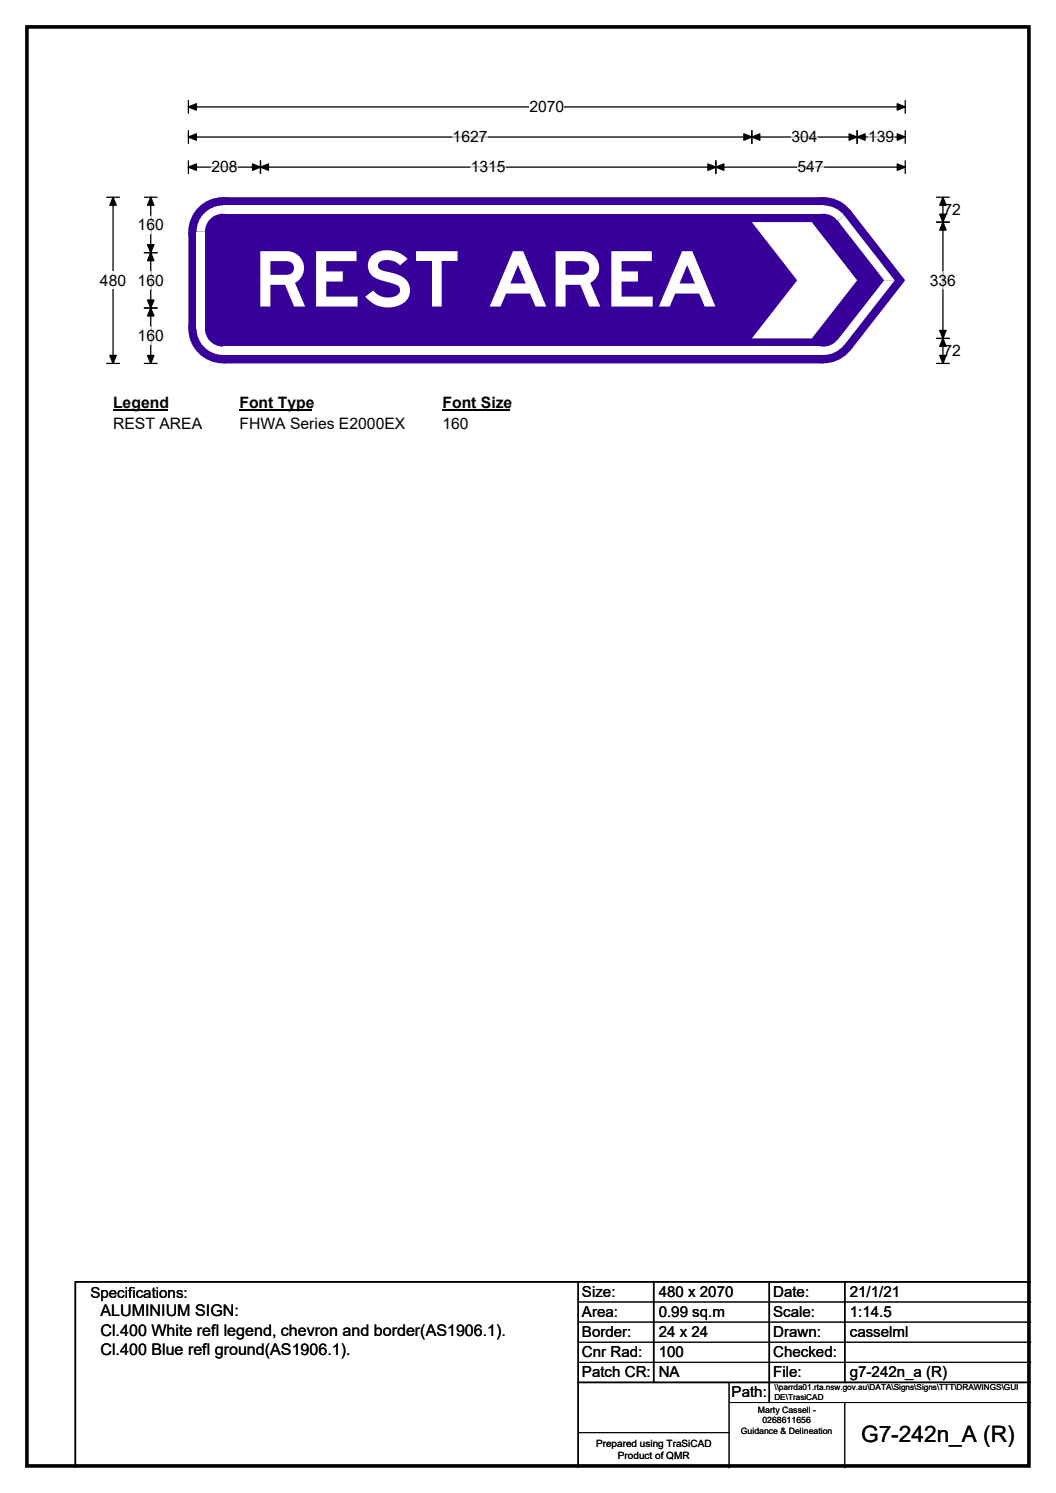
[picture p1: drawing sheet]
<svg xmlns="http://www.w3.org/2000/svg" width="210mm" height="297mm" viewBox="0 0 210 297" stroke-linecap="round" stroke-linejoin="round" font-family="sans-serif">
<path d="M5.4 5.4h199.2v286.3h-199.2z" fill="none" stroke="#000" stroke-width=".72"/>
<path d="M37.5 21.3h142.5M37.5 20v2.5M180 20v2.5" fill="none" stroke="#000" stroke-width=".25"/>
<path d="M37.5 21.3l1.6-.7v1.3zM178.4 20.6l1.6 .7-1.6 .6z" fill="#000" stroke="#000" stroke-width=".25"/>
<path d="M105.3 19.5h6.9v3.5h-6.9z" fill="#fff"/>
<g fill="none" stroke="#000" stroke-width=".25">
<path d="M21.2 39.2h2.5M22.5 39.2v33.1M37.5 27.3h142.5M37.5 26v2.5M37.5 32v2.5M37.5 33.3h142.5M51.8 32v2.5M142.3 32v2.5M149.5 26v2.5M170.4 26v2.5M180 26v2.5M180 32v2.5"/>
<path d="M21.2 72.3h2.5"/>
</g>
<g fill="#000" stroke="#000" stroke-width=".25">
<path d="M22.5 39.2l.6 1.6h-1.3zM37.5 27.3l1.6-.7v1.3zM37.5 33.3l1.6-.7v1.3zM51.8 33.3l1.6-.7v1.3zM50.2 32.6l1.6 .7-1.6 .6zM140.8 32.6l1.5 .7-1.5 .6zM142.3 33.3l1.6-.7v1.3zM149.5 27.3l1.6-.7v1.3zM147.9 26.6l1.6 .7-1.6 .6zM168.8 26.6l1.6 .7-1.6 .6zM170.4 27.3l1.6-.7v1.3zM178.4 26.6l1.6 .7-1.6 .6z"/>
<path d="M178.4 32.6l1.6 .7-1.6 .6zM21.8 70.7h1.3l-.6 1.6z"/>
</g>
<path d="M42 33.3h5.2M90 27.3h6.9M93.6 33.3h6.9M157.4 27.3h5.2M158.6 33.3h5.2M172.6 27.3h5.2" fill="none" stroke="#fff" stroke-width=".25"/>
<path d="M19.9 54h5.2v3.5h-5.2z" fill="#fff"/>
<path d="M28.7 39.2h2.5M30 39.2v33.1M186.2 39.2h2.6M187.5 39.2v33.1M28.7 50.3h2.5M186.2 44.2h2.6M28.7 61.3h2.5M28.7 72.3h2.5M186.2 72.3h2.6M186.2 67.3h2.6" fill="none" stroke="#000" stroke-width=".25"/>
<path d="M30 39.2l.6 1.6h-1.3zM187.5 39.2l.6 1.6h-1.2zM30 50.3l.6 1.6h-1.3zM29.3 48.7h1.3l-.6 1.6zM187.5 44.2l.6 1.6h-1.2zM186.9 42.6h1.2l-.6 1.6zM29.3 59.7h1.3l-.6 1.6zM30 61.3l.6 1.6h-1.3zM29.3 70.7h1.3l-.6 1.6zM186.9 65.7h1.2l-.6 1.6zM187.5 67.3l.6 1.6h-1.2zM186.9 70.7h1.2l-.6 1.6z" fill="#000" stroke="#000" stroke-width=".25"/>
<path d="M30 43v3.5M30 54v3.5M187.5 54v3.5M30 65v3.5" fill="none" stroke="#fff" stroke-width=".25"/>
<path d="M22.5 78.3h10.7v3.5h-10.7z" fill="#fff"/>
<path d="M22.5 81.6h10.7" fill="none" stroke="#000" stroke-width=".32"/>
<path d="M47.6 78.3h14.4v3.5h-14.4z" fill="#fff"/>
<path d="M47.6 81.6h14.4" fill="none" stroke="#000" stroke-width=".32"/>
<path d="M88 78.3h13.5v3.5h-13.5z" fill="#fff"/>
<path d="M88 81.6h13.5" fill="none" stroke="#000" stroke-width=".32"/>
<g fill="#fff">
<path d="M22.5 82.5h17.6v3.5h-17.6z"/>
<path d="M47.6 82.5h32.9v3.5h-32.9z"/>
<path d="M88 82.5h5.2v3.5h-5.2z"/>
</g>
<g fill="#37009b">
<path d="M37.5 46.1l6.8-6.9h119.4l5.5 2.7 10.6 13.7v.4l-10.6 13.6-5.5 2.7h-119.4l-6.8-6.9z" fill-rule="evenodd"/>
<circle cx="44.3" cy="46.1" r="6.9"/>
<circle cx="44.3" cy="65.4" r="6.9"/>
<circle cx="163.7" cy="65.4" r="6.9"/>
<circle cx="179.6" cy="55.7" r=".34"/>
<circle cx="163.7" cy="46.1" r="6.9"/>
</g>
<g fill="#fff">
<path d="M44.3 40.9h119.4v1.6h-119.4z" fill-rule="evenodd"/>
<path d="M40.6 42.4a5.3 5.3 0 0 1 3.7-1.5v5.2h-5.2a5.2 5.2 0 0 1 1.5-3.7z" fill-rule="evenodd"/>
</g>
<circle cx="44.3" cy="46.1" r="3.6" fill="#37009b"/>
<g fill="#fff">
<path d="M39.1 46.1h1.7v19.3h-1.7z" fill-rule="evenodd"/>
<path d="M39.1 65.3l5.2 .1v5.2a5.2 5.2 0 0 1-5.2-5.3z" fill-rule="evenodd"/>
</g>
<circle cx="44.3" cy="65.4" r="3.6" fill="#37009b"/>
<g fill="#fff">
<path d="M44.3 69h119.4v1.6h-119.4z" fill-rule="evenodd"/>
<path d="M163.7 65.4l4.2 3.2a5.2 5.2 0 0 1-4.2 2z" fill-rule="evenodd"/>
</g>
<circle cx="163.7" cy="65.4" r="3.6" fill="#37009b"/>
<g fill="#fff">
<path d="M175.8 55.8h2.1l-10 12.8-1.3-1z"/>
<path d="M166.6 43.9l1.3-1 10 12.9h-2.1z"/>
<path d="M163.7 40.9a5.3 5.3 0 0 1 4.2 2l-4.2 3.2z" fill-rule="evenodd"/>
</g>
<circle cx="163.7" cy="46.1" r="3.6" fill="#37009b"/>
<path d="M149.5 44.2h11.9l9 11.6-9 11.5h-11.9l9-11.5z" fill-rule="evenodd" fill="#fff"/>
<path d="M115 255v37M130 255v20M153 255v24M168 255v20M205 255h-190v37M115 275h90" fill="none" stroke="#000" stroke-width=".3"/>
<path d="M115 259h90M115 263h90M115 267h90M115 271h90M145 279h60M145 275v17M168 279v13M115 285h30" fill="none" stroke="#000" stroke-width=".2"/>
<text font-size="15.3" fill="#fff" x="50.4" y="61">REST AREA</text>
<text font-size="4.5" x="171.2" y="286.9">G7-242n_A (R)</text>
<g font-size="3.2">
<text x="20" y="261.9">ALUMINIUM SIGN:</text>
<text x="20" y="265.7">Cl.400 White refl legend, chevron and border(AS1906.1).</text>
<text x="20" y="269.6">Cl.400 Blue refl ground(AS1906.1).</text>
</g>
<g font-size="3.1">
<text x="105.3" y="22.3">2070</text>
<text x="90" y="28.3">1627</text>
<text x="157.4" y="28.3">304</text>
<text x="172.6" y="28.3">139</text>
<text x="42" y="34.3">208</text>
<text x="93.6" y="34.3">1315</text>
<text x="158.6" y="34.3">547</text>
<text x="27.4" y="45.8">160</text>
<text x="187.6" y="42.8">72</text>
<text x="19.9" y="56.8">480</text>
<text x="27.4" y="56.8">160</text>
<text x="184.9" y="56.8">336</text>
<text x="27.4" y="67.8">160</text>
<text x="187.6" y="70.9">72</text>
<text x="22.5" y="81.1">Legend</text>
<text x="47.6" y="81.1">Font Type</text>
<text x="88" y="81.1">Font Size</text>
<text x="22.5" y="85.3">REST AREA</text>
<text x="47.6" y="85.3">FHWA Series E2000EX</text>
<text x="88" y="85.3">160</text>
</g>
<g font-size="3">
<text x="115.7" y="258">Size:</text>
<text x="131" y="258">480 x 2070</text>
<text x="153.7" y="258">Date:</text>
<text x="169" y="258">21/1/21</text>
<text x="18" y="258.2">Specifications:</text>
<text x="115.7" y="262">Area:</text>
<text x="131" y="262">0.99 sq.m</text>
<text x="153.7" y="262">Scale:</text>
<text x="169" y="262">1:14.5</text>
<text x="115.7" y="266">Border:</text>
<text x="115.7" y="270">Cnr Rad:</text>
<text x="131" y="266">24 x 24</text>
<text x="131" y="270">100</text>
<text x="153.7" y="266">Drawn:</text>
<text x="153.7" y="270">Checked:</text>
<text x="169" y="266">casselml</text>
<text x="115.7" y="274">Patch CR:</text>
<text x="131" y="274">NA</text>
<text x="153.7" y="274">File:</text>
<text x="169" y="274">g7-242n_a (R)</text>
<text x="145.5" y="278">Path:</text>
</g>
<g font-size="2">
<text x="118.5" y="287.8">Prepared using TraSiCAD</text>
<text x="122.9" y="290.2">Product of QMR</text>
</g>
<g font-size="1.7">
<text x="150.7" y="281.1">Marty Cassell -</text>
<text x="147.3" y="285.2">Guidance &amp; Delineation</text>
<text x="151.6" y="283.1">0268611656</text>
</g>
<g font-size="1.6">
<text x="154" y="276.6">\\parrda01.rta.nsw.gov.au\DATA\Signs\Signs\TTT\DRAWINGS\GUI</text>
<text x="154" y="278.5">DE\TrasiCAD</text>
</g>
</svg>
